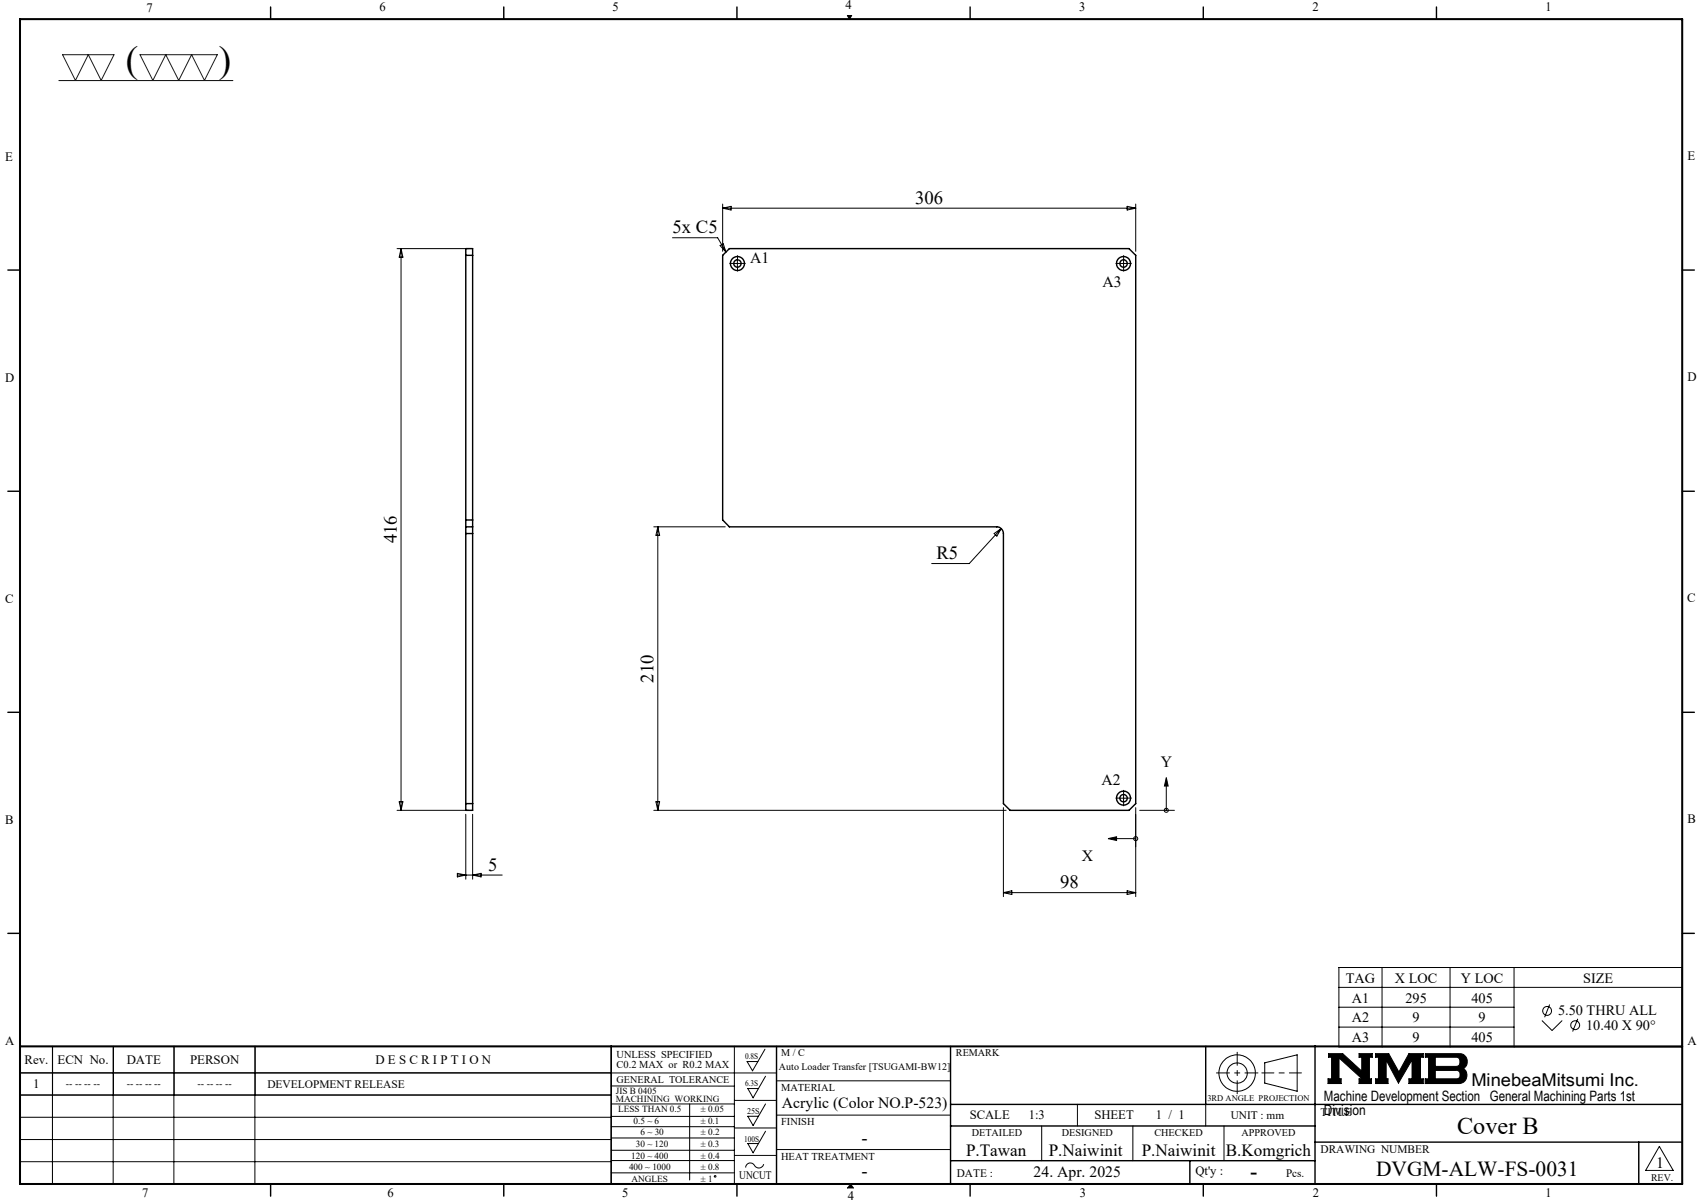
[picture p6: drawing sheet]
<svg xmlns="http://www.w3.org/2000/svg" width="420mm" height="297mm" viewBox="0 0 420 297" stroke-linecap="round" stroke-linejoin="round" font-family="sans-serif">
<g fill="none" stroke="#000" stroke-width=".25">
<path d="M14.5 19.9h43M209.2 3.8h1.1l-.6 .9zM166.1 58.7h11.1l2 3.5M178.4 50.4v11.7M178.4 51.4h102M178.4 51.4l2.1-.5v1zM278.3 50.9l2.1 .5-2.1 .5zM280.4 50.4v11.7M98 61.4h17.7M99 61.4v138.7M99 61.4l.5 2.1h-.9zM177.8 60.6l.8-.4 .6 2z"/>
<path d="M181.1 65h2M182.1 64.1v2M276.4 65h2M277.4 64.1v2M161.4 130.1h17.7M162.4 130.1v70M162.4 130.1l.5 2h-.9zM245.5 131.7l1.7-1.2-1.1 1.9zM247.2 130.5l-7.9 8.6h-9.3M98.6 197.9h.9l-.5 2.2zM162 197.9h.9l-.5 2.2zM247.8 199.4v22"/>
<path d="M276.4 197.1h2M277.4 196.1v1.9M280.4 199.4v22M288 192l.4 2.1h-.9zM288 194.1v6M98 200.1h17.7M112.9 216h11.1M112.9 215.6l2.1 .4-2.1 .5zM115 201v16.1M116.7 201v16.1M116.7 216l2.1-.4v.9zM161.4 200.1h87"/>
<path d="M273.6 207l2.1-.4v.9zM275.7 207h4.7M278.3 219.9l2.1 .5-2.1 .4zM281.4 200.1h8.6M247.8 220.4h32.6M247.8 220.4l2-.5v.9zM330.6 238.9h84.7v19.6h-84.7zM341.2 238.9v19.6M358 238.9v19.6M373.8 238.9v19.6M13 258.3l-.1 34M27.9 258.3v34"/>
<path d="M28 258.3v12M42.9 258.3v34M43 258.3v12M62.9 258.3v34M63 258.3v12M181.3 258.3v34M188.9 259l-3.1 5.4-1.3-2.3h2.6M330.6 248.7h43.2M330.6 253.6h43.2M330.6 243.8h84.7M380.7 252l2.5 2.4 2.5-2.4M382.6 248l-1.2 3.1"/>
<path d="M389.6 251.5l-1.3 3.2M4.9 264.9h186.8M4.9 270.4h146M4.9 275.8h146M150.9 278.2h30.4M150.9 275.6h30.4M150.9 272.6h30.4M150.9 268.1h30.4M151 270.3h-146v-12h146l-.1 34M170.3 272.6v18.7M181.3 271.7h10.4M181.3 278.5h10.4"/>
<path d="M189 272.6l-3.1 5.3-1.3-2.3h2.7M189 279.3l-3.1 5.3-1.3-2.3h2.7M189 265.7l-3.1 5.3-1.3-2.3h2.7M191.7 266.8h43M191.7 275.3h43M257.2 278v8.6M266 272.7v5.3M279.7 278v8.6M297.7 272.7v5.3M302.2 278v8.6M312.3 262.4l8-2v9l-8-2zM328 260.1h3.5l4.7 4.3v-3.4h-.6v-.9h3.2v.9h-.7v5.3h.5v1.2h-3v-1.2h.7l-5.7-5.1v5.1h.6v1.2h-3.3v-1.2h.9v-5.3h-.8z"/>
<path d="M339.7 260.1h3.2l2.5 4.6 2.5-4.6h3.5v.9h-.7v5.3h.7v1.2h-3.5v-1.2h.8v-4.6l-3.4 5.7-3-5.7v4.6h.4v1.2h-3v-1.2h.7v-5.3h-.7zM351.9 260.1h8.4a1.97 1.97 0 0 1 1.9 1.5 1.97 1.97 0 0 1-.9 2.2 2.03 2.03 0 0 1 .8 2.2 2.03 2.03 0 0 1-1.8 1.5h-8.4v-1.2h.8v-5.3h-.8zM354.4 261h5.4l.6 .5 .1 1a.84 .84 0 0 1-.8 .8h-5.3zM354.4 264.3h5.4l.6 .4 .1 1a.79 .79 0 0 1-.8 .6h-5.3zM4.9 281.3h146M4.9 286.8h146M150.9 280.9h30.4M150.9 286.5h30.4M150.9 284h30.4M150.9 289.6h30.4M181.3 285.3h10.4M188.6 287.4a1.29 1.29 0 0 1-1.2 1 1.29 1.29 0 0 1-1.3-.9 1.14 1.14 0 0 0-1.3-.3 1.14 1.14 0 0 0-.7 1.1"/>
<path d="M191.7 283.8h43M210 292.3l.7 1M409.7 283l3.4 6h-6.8z"/>
<circle cx="280.4" cy="207" r=".5"/>
<circle cx="288" cy="200.1" r=".5"/>
<circle cx="382" cy="249.6" r="1.09"/>
<circle cx="388.9" cy="253.1" r="1.09"/>
<circle cx="305.5" cy="264.9" r="2.51"/>
<circle cx="305.5" cy="264.9" r="4.5"/>
<circle cx="176.6" cy="290.4" r=".2"/>
</g>
<path d="M311.6 264.9h9.7" fill="none" stroke="#000" stroke-width=".25" stroke-dasharray="15.2 1.3 1.3 1.3" stroke-dashoffset="12.3"/>
<path d="M305.5 259.8v10.2M300.4 264.9h10.2" fill="none" stroke="#000" stroke-width=".25" stroke-dasharray="15.2 1.3 1.3 1.3" stroke-dashoffset="12"/>
<g fill="none" stroke="#000" stroke-width=".35">
<path d="M66.8 1.7v3M124.4 1.7v3M182 1.7v3M239.5 1.7v3M297.1 1.7v3M354.7 1.7v3M1.9 66.7h3M115 63h1.7M180.1 61.4h98.7l1.6 1.6v135.4l-1.6 1.7h-29.4l-1.6-1.7v-66.7a1.69 1.69 0 0 0-1.7-1.6h-66l-1.7-1.7v-65.4zM415.4 66.7h3M1.9 121.3h3M115 130.1v1.6"/>
<path d="M115 130.1v-68.7h1.7v68.7M115 131.7v68.4h1.7v-68.4M115 128.4h1.7M115 130.1h1.7M115 131.7h1.7M116.7 130.1v1.6M415.4 121.3h3M1.9 175.9h3M415.4 175.9h3M115 198.4h1.7M1.9 230.4h3M415.4 230.4h3"/>
<path d="M150.9 258.3v34M191.7 258.3v34M234.7 258.3v34M297.7 258.3v14.4M324.7 258.3v34M234.7 272.7h180.7M234.7 278h90M66.8 292.3v3M124.4 292.3v3M182 292.3v3M234.7 286.6h90M239.5 292.3v3"/>
<path d="M293.8 286.6v5.7M297.1 292.3v3M324.7 282h90.7M354.7 292.3v3M404.6 282v10.3"/>
<circle cx="182.1" cy="65.1" r=".92"/>
<circle cx="182.1" cy="65.1" r="1.74"/>
<circle cx="277.4" cy="65.1" r="1.74"/>
<circle cx="277.4" cy="65.1" r=".92"/>
<circle cx="277.4" cy="197.1" r="1.72"/>
<circle cx="277.4" cy="197.1" r=".92"/>
</g>
<path d="M4.9 4.7h410.5v287.6h-410.5zM4.9 258.3h410.5" fill="none" stroke="#000" stroke-width=".5"/>
<path d="M210 292.3l-.7 1h1.4" fill="none" stroke="#00f" stroke-width=".25"/>
<g fill="#000">
<path d="M210 292.3l.7 1h-1.4z"/>
<path d="M209.2 3.8l.5 .9 .6-.9zM328 260.1v.9h.8v5.3h-.9v1.2h3.3v-1.2h-.6v-5.1l5.7 5.1h-.7v1.2h3v-1.2h-.5v-5.3h.7v-.9h-3.2v.9h.6v3.4l-4.7-4.3zM351.9 260.1v.9h.8v5.3h-.8v1.2h8.6l.7-.2 .6-.5 .4-.8v-.8l-.3-.8-.6-.6 .8-.8 .2-1.3-.5-.9-.5-.5-.6-.2zM354.4 264.3h5.4l.6 .4 .1 1-.6 .6h-5.5zM354.4 261l5.5 .1 .5 .5v1.1l-.3 .5-.3 .1h-5.4zM339.7 260.1v.9h.7v5.3h-.7v1.2h3v-1.2h-.4v-4.6l3 5.7 3.4-5.7v4.6h-.8v1.2h3.5v-1.2h-.7v-5.3h.7v-.9h-3.5l-2.5 4.6-2.5-4.6z" fill-rule="evenodd"/>
</g>
<path d="M181.1 65h-.9M182.1 64v-.9M182.1 66v1M183.1 65h.9M276.4 65h-.9M277.4 64v-.9M277.4 66v1M278.4 65h1M276.4 197h-.9M277.4 196v-.9M277.4 198v1M278.4 197h1" fill="none" stroke="#000" stroke-width=".25" stroke-dasharray="15.2 1.3 1.3 1.3"/>
<path d="M15.5 13.5h12.7l-3.2 6.4-3.2-6.4-3.2 6.4zM34.6 13.5h19.1l-3.2 6.4-3.2-6.4-3.2 6.4-3.2-6.4-3.2 6.4z" fill="none" stroke="#191924" stroke-width=".25"/>
<path d="M273.6 207l2.1-.4v.9zM288 192l.4 2.1h-.9z" fill="#000"/>
<g font-size="9.2">
<text x="31.1" y="17.7">(</text>
<text x="54" y="17.8">)</text>
</g>
<text font-size="6" x="359.8" y="280">Cover B</text>
<text font-size="5.3" x="339.8" y="290.4">DVGM-ALW-FS-0031</text>
<text font-size="4.9" x="308.8" y="290.9">-</text>
<g font-size="4.6">
<text x="226" y="50.3">306</text>
<text x="166.1" y="57.6">5x C5</text>
<text x="97.9" y="134.2" transform="rotate(-90 97.9 134.2)">416</text>
<text x="231.2" y="138">R5</text>
<text x="161.3" y="168.5" transform="rotate(-90 161.3 168.5)">210</text>
<text x="120.5" y="214.9">5</text>
<text x="261.8" y="219.3">98</text>
<text x="212.7" y="282.4">-</text>
<text x="212.8" y="290.6">-</text>
</g>
<text font-size="4.4" x="363.3" y="268.2">MinebeaMitsumi Inc.</text>
<g font-size="4.2">
<text x="238.5" y="285.5">P.Tawan</text>
<text x="258.9" y="285.5">P.Naiwinit</text>
<text x="281.9" y="285.5">P.Naiwinit</text>
<text x="302.7" y="285.5">B.Komgrich</text>
</g>
<g font-size="3.9">
<text x="185.2" y="64.9">A1</text>
<text x="272.2" y="70.8">A3</text>
<text x="286.6" y="189.5">Y</text>
<text x="272" y="193.9">A2</text>
<text x="267.1" y="212.6">X</text>
<text x="193.1" y="273.6">Acrylic (Color NO.P-523)</text>
<text x="255.2" y="290.6">24. Apr. 2025</text>
<text x="408.9" y="288.2">1</text>
</g>
<g font-size="3.5">
<text x="332.3" y="242.6">TAG</text>
<text x="344.4" y="242.6">X LOC</text>
<text x="360.7" y="242.6">Y LOC</text>
<text x="390.9" y="242.6">SIZE</text>
<text x="333.8" y="247.5">A1</text>
<text x="347" y="247.5">295</text>
<text x="363.3" y="247.5">405</text>
<text x="384.7" y="250.7">5.50 THRU ALL</text>
<text x="333.8" y="252.4">A2</text>
<text x="333.8" y="257.3">A3</text>
<text x="348.8" y="252.4">9</text>
<text x="348.8" y="257.3">9</text>
<text x="363.3" y="257.3">405</text>
<text x="365.1" y="252.4">9</text>
<text x="391.6" y="254.2">10.40 X 90°</text>
<text x="326.9" y="271.7">Machine Development Section General Machining Parts 1st</text>
<text x="326.9" y="275.3">Division</text>
</g>
<g font-size="3.2">
<text x="36.1" y="2.9">7</text>
<text x="93.7" y="2.8">6</text>
<text x="151.3" y="2.8">5</text>
<text x="208.8" y="2.2">4</text>
<text x="266.5" y="2.8">3</text>
<text x="324.1" y="2.8">2</text>
<text x="381.6" y="2.8">1</text>
<text x="1.3" y="39.8">E</text>
<text x="416.6" y="39.5">E</text>
<text x="1.3" y="94.3">D</text>
<text x="416.6" y="94.1">D</text>
<text x="1.3" y="148.9">C</text>
<text x="416.6" y="148.7">C</text>
<text x="1.3" y="203.6">B</text>
<text x="416.6" y="203.3">B</text>
<text x="416.6" y="258">A</text>
<text x="1.3" y="258.1">A</text>
<text x="6.1" y="262.7">Rev.</text>
<text x="14.2" y="262.7">ECN No.</text>
<text x="31.3" y="262.7">DATE</text>
<text x="46.9" y="262.7">PERSON</text>
<text x="92.7" y="262.7">D E S C R I P T I O N</text>
<text x="8.2" y="268.7">1</text>
<text x="239.4" y="276.2">SCALE</text>
<text x="254" y="276.2">1:3</text>
<text x="270.2" y="276.2">SHEET</text>
<text x="285.4" y="276.2">1 / 1</text>
<text x="295.2" y="290.1">Qt'y :</text>
<text x="35.1" y="295.5">7</text>
<text x="95.7" y="295.6">6</text>
<text x="153.6" y="295.6">5</text>
<text x="209.3" y="296.3">4</text>
<text x="266.6" y="295.6">3</text>
<text x="324.2" y="295.6">2</text>
<text x="381.6" y="295.6">1</text>
</g>
<g font-size="2.8">
<text x="66" y="268.6">DEVELOPMENT RELEASE</text>
<text x="326" y="275.4">TITLE</text>
<text x="303.9" y="276.2">UNIT : mm</text>
<text x="326" y="284.7">DRAWING NUMBER</text>
<text x="182.5" y="291.2">UNCUT</text>
<text x="236.3" y="290.7">DATE :</text>
<text x="317.6" y="290.6">Pcs.</text>
</g>
<g font-size="2.6">
<text x="152.2" y="261.3">UNLESS SPECIFIED</text>
<text x="152.2" y="263.7">C0.2 MAX or R0.2 MAX</text>
<text x="192.9" y="269.4">MATERIAL</text>
<text x="192.9" y="277.7">FINISH</text>
<text x="192.9" y="286.3">HEAT TREATMENT</text>
</g>
<g font-size="2.5">
<text x="192.9" y="260.7">M / C</text>
<text x="236" y="260.7">REMARK</text>
<text x="16.3" y="268.5">-- -- -- --</text>
<text x="31.3" y="268.5">-- -- -- --</text>
<text x="48.8" y="268.5">-- -- -- --</text>
<text x="152.3" y="267.3">GENERAL TOLERANCE</text>
<text x="192.3" y="264.2">Auto Loader Transfer [TSUGAMI-BW12]</text>
<text x="239.9" y="280.5">DETAILED</text>
<text x="262.2" y="280.5">DESIGNED</text>
<text x="285.1" y="280.5">CHECKED</text>
<text x="306.6" y="280.5">APPROVED</text>
<text x="407.7" y="291.5">REV.</text>
</g>
<g font-size="2.3">
<text x="152.1" y="270">JIS B 0405</text>
<text x="152.1" y="272.1">MACHINING WORKING</text>
<text x="152.7" y="274.6">LESS THAN 0.5</text>
<text x="173" y="274.6">± 0.05</text>
<text x="156.4" y="277.4">0.5 ~ 6</text>
<text x="158.1" y="280.3">6 ~ 30</text>
<text x="173" y="277.4">± 0.1</text>
<text x="173" y="280.3">± 0.2</text>
<text x="155.9" y="286">120 ~ 400</text>
<text x="157" y="283.2">30 ~ 120</text>
<text x="173" y="283.2">± 0.3</text>
<text x="173" y="286">± 0.4</text>
<text x="155.3" y="288.9">400 ~ 1000</text>
<text x="155.9" y="291.7">ANGLES</text>
<text x="173" y="288.9">± 0.8</text>
<text x="173" y="291.7">± 1</text>
</g>
<g font-size="2.1">
<text x="184" y="261.5">0.8S</text>
<text x="184" y="268.1">6.3S</text>
<text x="184.5" y="275">25S</text>
<text x="298.1" y="271.8">3RD ANGLE PROJECTION</text>
<text x="183.7" y="281.9">100S</text>
</g>
</svg>
